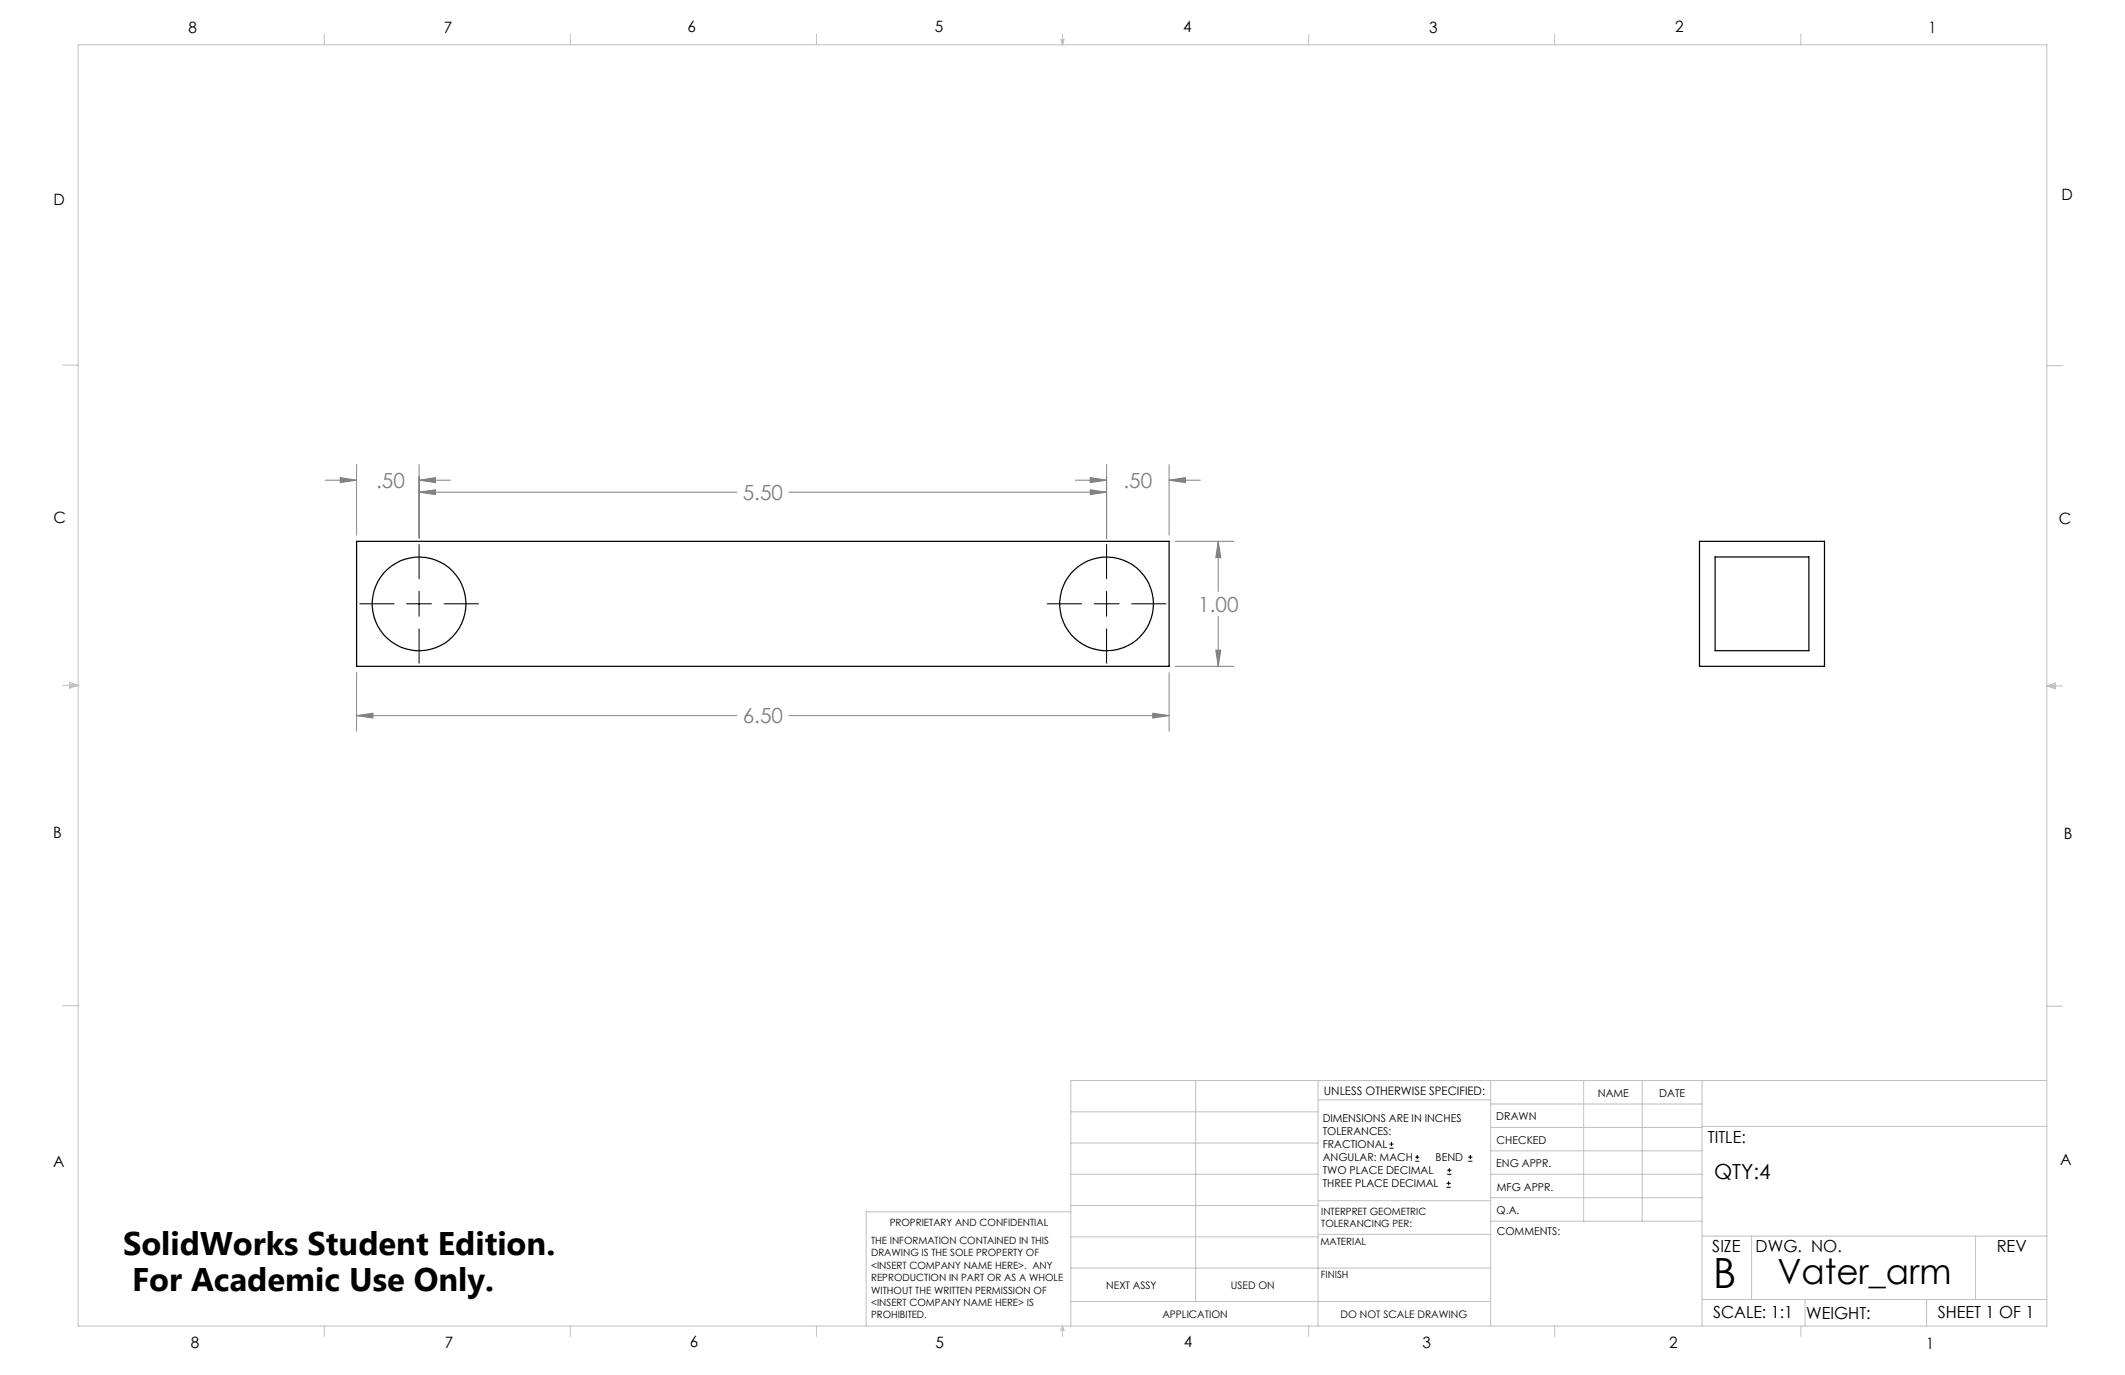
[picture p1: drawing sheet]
<svg xmlns="http://www.w3.org/2000/svg" width="432mm" height="279mm" viewBox="0 0 432 279" stroke-linecap="round" stroke-linejoin="round" font-family="sans-serif">
<g fill="none" stroke="#000" stroke-width=".2">
<path d="M85.2 110.6v7M224.9 110.6v7M73.1 122.7h7M82.6 122.7h5.1M85.2 120.2v5M85.2 127.8v7M90.2 122.7h7M212.8 122.7h7M222.3 122.7h5.1M224.9 120.2v5M224.9 127.8v7M229.9 122.7h7"/>
<path d="M282.3 233.3h.9M282.3 232.5h.9M282.8 232.1v.8M287.6 236h.8M287.6 235.1h.8M288 234.7v.8M294.1 238.6h.8M294.1 237.8h.8M294.5 237.4v.8M298.3 236h.9M298.3 235.1h.9M298.8 234.7v.8"/>
<path d="M293.9 241.3h.9M293.9 240.5h.9M294.4 240v.8"/>
</g>
<g fill="none" stroke="#808080" stroke-width=".2">
<path d="M66.1 97.6h6.4M69.1 97l3.4 .6-3.4 .5zM72.5 94.4v14.3M85.2 97.6l3.3-.6v1.1zM85.2 94.4v15M85.2 97.6h6.3M218.5 97.6h6.4M221.5 99.5l3.4 .5-3.4 .5zM221.5 97l3.4 .6-3.4 .5zM224.9 94.4v15M237.6 97.6l3.3-.6v1.1zM237.6 94.4v14.3"/>
<path d="M237.6 97.6h6.3M85.2 100l3.3-.5v1zM85.2 100h64.5M160.3 100h64.6M238.8 110h11.9M247.5 110l.6 3.3h-1zM247.5 110v10.2M72.5 136.7v11.9M237.6 136.7v11.9M238.8 135.4h11.9M247.1 132.1h1l-.6 3.3zM247.5 125.2v10.2"/>
<path d="M72.5 145.4l3.3-.5v1zM72.5 145.4h77.2M160.3 145.4h77.3M234.2 144.9l3.4 .5-3.4 .5z"/>
</g>
<g fill="none" stroke="#c0c0c0" stroke-width=".2">
<path d="M15.9 9.1h400v260.4h-400zM65.9 6.9v2.2M115.9 6.9v2.2M165.9 6.9v2.2M215.6 8h.6l-.3 1.1zM215.7 8l.2 1.1M215.9 6.9v2.2M216 8l-.1 1.1M265.9 6.9v2.2M315.9 6.9v2.2M365.9 6.9v2.2M12.7 74.2h3.2"/>
<path d="M415.9 74.3h3.2M12.7 139.3h3.2M14.2 139.1l1.7 .2M14.2 138.7l1.7 .6-1.7 .5zM15.9 139.3l-1.7 .3M415.9 139.4h3.2M415.9 139.4l1.8-.6v1.2zM415.9 139.4l1.8 .3M417.7 139.2l-1.8 .2M12.7 204.4h3.2M243 219.6v44.9M267.8 219.6v49.9"/>
<path d="M302.9 219.6v49.9M321.8 219.6v28.5M333.7 219.6v28.5M345.9 219.6v49.9M415.9 204.5h3.2M415.9 219.6h-198.3v49.9M217.6 238.6h50.2M217.6 232.3h50.2M217.6 225.9h50.2M267.8 223.5h35.1M302.9 233.9h43M302.9 229.1h43"/>
<path d="M302.9 224.3h43M302.9 238.6h43M345.9 228.9h70M217.6 257.7h85.3M217.6 251.3h50.2M217.6 245h50.2M217.6 246.2h-41.6v23.3M267.8 250.8h35.1M267.8 244h35.1M302.9 248.1h43M302.9 243.4h43M345.9 251.2h70"/>
<path d="M355.9 251.2v12.9M401.4 251.2v12.9M65.9 269.5v2.1M115.9 269.5v2.1M165.9 269.5v2.1M215.9 269.5v2.1M215.9 269.5l.3 .8h-.6zM217.6 264.5h85.3M265.9 269.5v2.1M315.9 269.5v2.1M345.9 264.1h70M365.9 269.5v2.1"/>
<path d="M366.8 264.1v5.4M391.5 264.1v5.4"/>
</g>
<path d="M72.5 145.4l3.3-.5v1zM234.2 144.9l3.4 .5-3.4 .5zM247.1 132.1h1l-.6 3.3zM247.5 110l.6 3.3h-1zM221.5 99.5l3.4 .5-3.4 .5zM85.2 100l3.3-.5v1zM85.2 97.6l3.3-.6v1.1zM69.1 97l3.4 .6-3.4 .5zM237.6 97.6l3.3-.6v1.1zM221.5 97l3.4 .6-3.4 .5z" fill="#808080"/>
<g fill="none" stroke="#000" stroke-width=".25">
<path d="M72.5 110h165.1v25.4h-165.1zM345.3 110h25.4v25.4h-25.4zM348.5 113.2h19.1v19h-19.1z"/>
<circle cx="85.2" cy="122.7" r="9.5"/>
<circle cx="224.9" cy="122.7" r="9.5"/>
</g>
<text font-size="8.5" x="348.1" y="261.8">B</text>
<text font-size="7.1" x="361.2" y="260.9">Vater_arm</text>
<g font-size="6.6">
<text x="25" y="255">SolidWorks Student Edition.</text>
<text x="26.8" y="262.3">For Academic Use Only.</text>
</g>
<g font-size="4.2" fill="#808080">
<text x="76.4" y="99.2">.50</text>
<text x="150.9" y="101.6">5.50</text>
<text x="228.3" y="99.2">.50</text>
<text x="243.5" y="124.3">1.00</text>
<text x="150.9" y="147">6.50</text>
</g>
<text font-size="4.2" x="348.3" y="239.6">QTY:4</text>
<g font-size="3.4">
<text x="347.1" y="232.3">TITLE:</text>
<text x="347.9" y="254.3">SIZE</text>
<text x="356.7" y="254.4">DWG. NO.</text>
<text x="405.7" y="254.5">REV</text>
<text x="348.1" y="267.9">SCALE: 1:1</text>
<text x="367" y="268">WEIGHT:</text>
<text x="393.8" y="267.9">SHEET 1 OF 1</text>
</g>
<g font-size="3.2">
<text x="38.3" y="6.7">8</text>
<text x="90.2" y="6.7">7</text>
<text x="139.7" y="6.5">6</text>
<text x="190" y="6.5">5</text>
<text x="240.4" y="6.5">4</text>
<text x="290.4" y="6.7">3</text>
<text x="340.4" y="6.5">2</text>
<text x="391.9" y="6.7">1</text>
<text x="10.9" y="41.6">D</text>
<text x="418.9" y="40.7">D</text>
<text x="10.9" y="106.3">C</text>
<text x="418.4" y="106.4">C</text>
<text x="10.8" y="170.2">B</text>
<text x="419.4" y="170.6">B</text>
<text x="10.8" y="237.2">A</text>
<text x="418.6" y="236.8">A</text>
<text x="38.8" y="273.8">8</text>
<text x="90.4" y="273.8">7</text>
<text x="140.2" y="273.8">6</text>
<text x="190.1" y="273.9">5</text>
<text x="240.5" y="273.8">4</text>
<text x="289" y="273.9">3</text>
<text x="339.1" y="273.8">2</text>
<text x="391.4" y="274.1">1</text>
</g>
<text font-size="2.4" x="269" y="222.4">UNLESS OTHERWISE SPECIFIED:</text>
<g font-size="2.2">
<text x="268.8" y="228">DIMENSIONS ARE IN INCHES</text>
<text x="304.1" y="227.7">DRAWN</text>
<text x="324.7" y="222.9">NAME</text>
<text x="337.2" y="222.9">DATE</text>
<text x="268.8" y="230.6">TOLERANCES:</text>
<text x="268.8" y="233.3">FRACTIONAL</text>
<text x="304.1" y="232.6">CHECKED</text>
<text x="268.8" y="236">ANGULAR: MACH</text>
<text x="268.8" y="238.6">TWO PLACE DECIMAL</text>
<text x="291.7" y="236">BEND</text>
<text x="304" y="237.2">ENG APPR.</text>
<text x="268.8" y="241.3">THREE PLACE DECIMAL</text>
<text x="304.2" y="241.9">MFG APPR.</text>
<text x="304.1" y="246.7">Q.A.</text>
<text x="304.1" y="250.9">COMMENTS:</text>
</g>
<g font-size="2.1">
<text x="224.8" y="262">NEXT ASSY</text>
<text x="250.1" y="261.9">USED ON</text>
<text x="236.2" y="267.8">APPLICATION</text>
<text x="272.4" y="267.8">DO NOT SCALE DRAWING</text>
</g>
<g font-size="2">
<text x="180.8" y="249.2">PROPRIETARY AND CONFIDENTIAL</text>
<text x="268.5" y="246.8">INTERPRET GEOMETRIC</text>
<text x="268.5" y="249.4">TOLERANCING PER:</text>
<text x="177" y="252.8">THE INFORMATION CONTAINED IN THIS</text>
<text x="177" y="255.3">DRAWING IS THE SOLE PROPERTY OF</text>
<text x="177" y="257.8">&lt;INSERT COMPANY NAME HERE&gt;. ANY</text>
<text x="268.3" y="252.9">MATERIAL</text>
<text x="177" y="260.3">REPRODUCTION IN PART OR AS A WHOLE</text>
<text x="177" y="262.9">WITHOUT THE WRITTEN PERMISSION OF</text>
<text x="268.4" y="259.7">FINISH</text>
<text x="177" y="265.4">&lt;INSERT COMPANY NAME HERE&gt; IS</text>
<text x="177" y="267.9">PROHIBITED.</text>
</g>
</svg>
